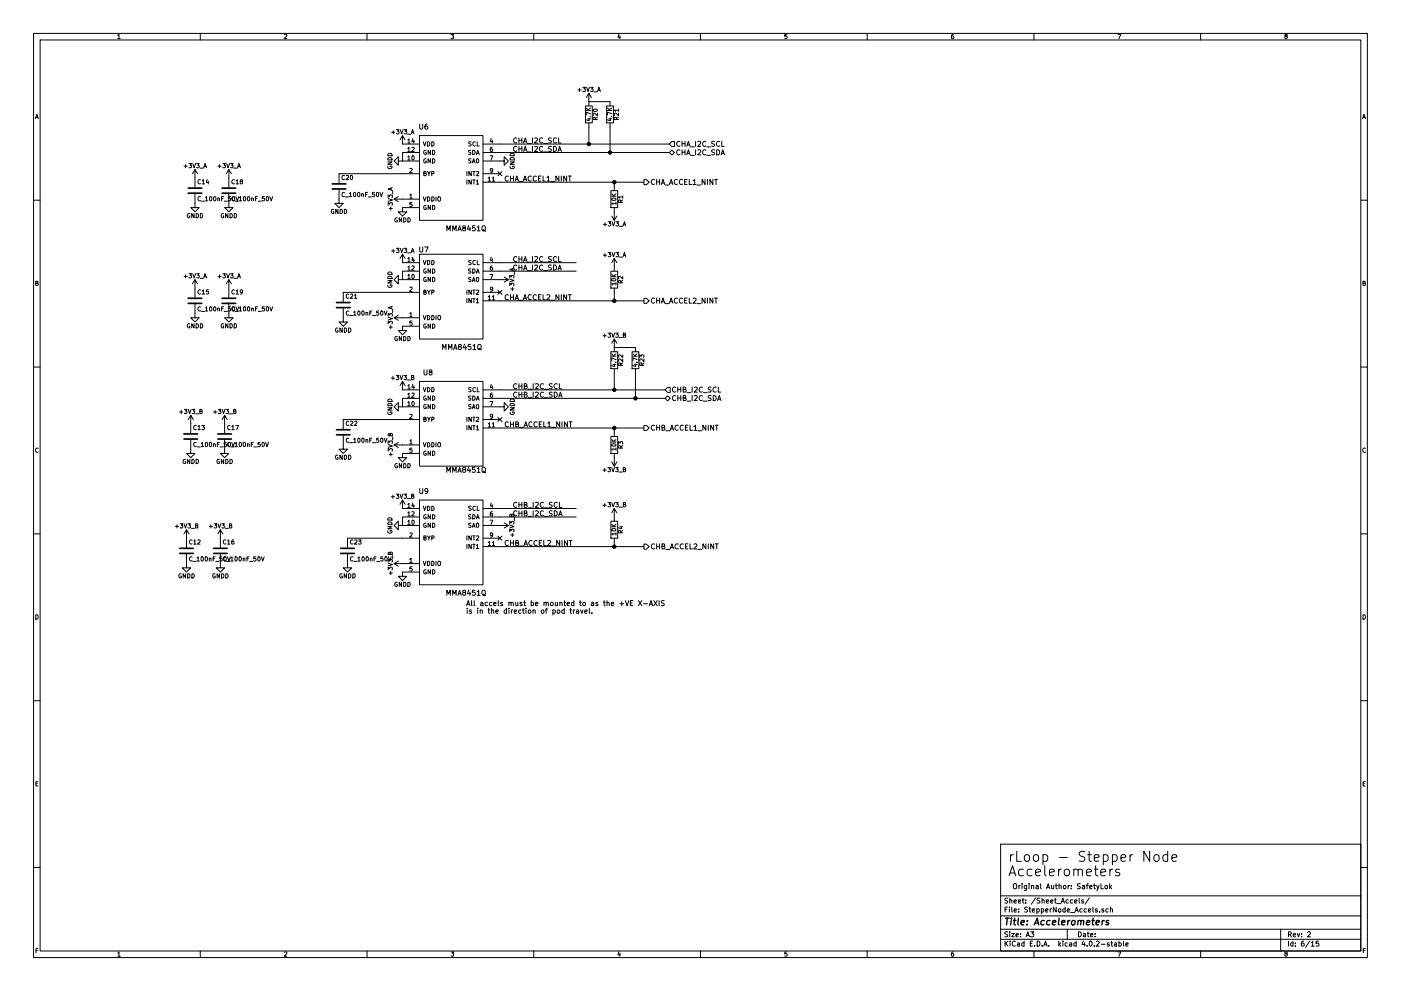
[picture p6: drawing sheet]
EESchema Schematic File Version 2
LIBS:rloopStepperNode-rescue
LIBS:power
LIBS:device
LIBS:transistors
LIBS:conn
LIBS:linear
LIBS:regul
LIBS:74xx
LIBS:cmos4000
LIBS:adc-dac
LIBS:memory
LIBS:xilinx
LIBS:microcontrollers
LIBS:dsp
LIBS:analog_switches
LIBS:motorola
LIBS:texas
LIBS:intel
LIBS:audio
LIBS:interface
LIBS:digital-audio
LIBS:philips
LIBS:display
LIBS:cypress
LIBS:siliconi
LIBS:opto
LIBS:atmel
LIBS:contrib
LIBS:valves
LIBS:rloop
LIBS:rloopStepperNode-cache
EELAYER 25 0
EELAYER END
$Descr A3 16535 11693
encoding utf-8
Sheet 6 15
Title "Accelerometers"
Date ""
Rev "2"
Comp ""
Comment1 ""
Comment2 ""
Comment3 ""
Comment4 ""
$EndDescr
Text Notes 11900 10350 0    118  ~ 0
rLoop - Stepper Node\nAccelerometers\n
Text Notes 11950 10500 0    60   ~ 0
Original Author: SafetyLok
$Comp
L MMA8451Q U6
U 1 1
P 4950 1600
F 0 "U6" H 5000 1700 60  0000 C CNN
F 1 "MMA8451Q" H 5500 500 60  0000 C CNN
F 2 "" H 4950 1600 60  0001 C CNN
F 3 "" H 4950 1600 60  0000 C CNN
	1    4950 1600
	1    0    0    -1  
$EndComp
Wire Wire Line
	5900 1700 7900 1700
Wire Wire Line
	5900 1800 7900 1800
Text Label 6050 1700 0    60   ~ 0
CHA_I2C_SCL
Text Label 6050 1800 0    60   ~ 0
CHA_I2C_SDA
Wire Wire Line
	5900 2150 7600 2150
Text Label 5950 2150 0    60   ~ 0
CHA_ACCEL1_NINT
$Comp
L MMA8451Q U7
U 1 1
P 4950 3000
F 0 "U7" H 5000 3050 60  0000 C CNN
F 1 "MMA8451Q" H 5450 1900 60  0000 C CNN
F 2 "" H 4950 3000 60  0001 C CNN
F 3 "" H 4950 3000 60  0000 C CNN
	1    4950 3000
	1    0    0    -1  
$EndComp
Wire Wire Line
	5900 3100 6800 3100
Wire Wire Line
	5900 3200 6800 3200
Text Label 6050 3100 0    60   ~ 0
CHA_I2C_SCL
Text Label 6050 3200 0    60   ~ 0
CHA_I2C_SDA
Text Label 5950 3550 0    60   ~ 0
CHA_ACCEL2_NINT
$Comp
L MMA8451Q U8
U 1 1
P 4950 4500
F 0 "U8" H 5050 4600 60  0000 C CNN
F 1 "MMA8451Q" H 5500 3450 60  0000 C CNN
F 2 "" H 4950 4500 60  0001 C CNN
F 3 "" H 4950 4500 60  0000 C CNN
	1    4950 4500
	1    0    0    -1  
$EndComp
Wire Wire Line
	5900 4600 7850 4600
Wire Wire Line
	5900 4700 7850 4700
Text Label 6050 4600 0    60   ~ 0
CHB_I2C_SCL
Text Label 6050 4700 0    60   ~ 0
CHB_I2C_SDA
Wire Wire Line
	5900 5050 7600 5050
Text Label 5950 5050 0    60   ~ 0
CHB_ACCEL1_NINT
$Comp
L MMA8451Q U9
U 1 1
P 4950 5900
F 0 "U9" H 5000 6000 60  0000 C CNN
F 1 "MMA8451Q" H 5500 4800 60  0000 C CNN
F 2 "" H 4950 5900 60  0001 C CNN
F 3 "" H 4950 5900 60  0000 C CNN
	1    4950 5900
	1    0    0    -1  
$EndComp
Wire Wire Line
	5900 6000 6800 6000
Wire Wire Line
	5900 6100 6800 6100
Text Label 6050 6000 0    60   ~ 0
CHB_I2C_SCL
Text Label 6050 6100 0    60   ~ 0
CHB_I2C_SDA
Wire Wire Line
	5900 6450 7600 6450
Text Label 5950 6450 0    60   ~ 0
CHB_ACCEL2_NINT
Text HLabel 7900 1700 2    60   Input ~ 0
CHA_I2C_SCL
Text HLabel 7900 1800 2    60   BiDi ~ 0
CHA_I2C_SDA
Text HLabel 7600 2150 2    60   Output ~ 0
CHA_ACCEL1_NINT
Text HLabel 7600 3550 2    60   Output ~ 0
CHA_ACCEL2_NINT
Text HLabel 7600 5050 2    60   Output ~ 0
CHB_ACCEL1_NINT
Text HLabel 7600 6450 2    60   Output ~ 0
CHB_ACCEL2_NINT
$Comp
L GNDD #PWR037
U 1 1
P 5900 4800
F 0 "#PWR037" H 5900 4550 50  0001 C CNN
F 1 "GNDD" H 5900 4650 50  0000 C CNN
F 2 "" H 5900 4800 50  0000 C CNN
F 3 "" H 5900 4800 50  0000 C CNN
	1    5900 4800
	0    -1   -1   0   
$EndComp
$Comp
L GNDD #PWR038
U 1 1
P 5900 1900
F 0 "#PWR038" H 5900 1650 50  0001 C CNN
F 1 "GNDD" H 5900 1750 50  0000 C CNN
F 2 "" H 5900 1900 50  0000 C CNN
F 3 "" H 5900 1900 50  0000 C CNN
	1    5900 1900
	0    -1   -1   0   
$EndComp
Text HLabel 7850 4600 2    60   Input ~ 0
CHB_I2C_SCL
Text HLabel 7850 4700 2    60   BiDi ~ 0
CHB_I2C_SDA
$Comp
L +3V3_A #PWR039
U 1 1
P 5900 3300
F 0 "#PWR039" H 5900 3150 50  0001 C CNN
F 1 "+3V3_A" H 5900 3440 50  0000 C CNN
F 2 "" H 5900 3300 60  0000 C CNN
F 3 "" H 5900 3300 60  0000 C CNN
	1    5900 3300
	0    1    1    0   
$EndComp
$Comp
L +3V3_A #PWR040
U 1 1
P 4750 3100
F 0 "#PWR040" H 4750 2950 50  0001 C CNN
F 1 "+3V3_A" H 4750 3240 50  0000 C CNN
F 2 "" H 4750 3100 60  0000 C CNN
F 3 "" H 4750 3100 60  0000 C CNN
	1    4750 3100
	1    0    0    -1  
$EndComp
$Comp
L +3V3_A #PWR041
U 1 1
P 4750 1700
F 0 "#PWR041" H 4750 1550 50  0001 C CNN
F 1 "+3V3_A" H 4750 1840 50  0000 C CNN
F 2 "" H 4750 1700 60  0000 C CNN
F 3 "" H 4750 1700 60  0000 C CNN
	1    4750 1700
	1    0    0    -1  
$EndComp
$Comp
L +3V3_A #PWR042
U 1 1
P 4750 2350
F 0 "#PWR042" H 4750 2200 50  0001 C CNN
F 1 "+3V3_A" H 4750 2490 50  0000 C CNN
F 2 "" H 4750 2350 60  0000 C CNN
F 3 "" H 4750 2350 60  0000 C CNN
	1    4750 2350
	0    -1   -1   0   
$EndComp
$Comp
L +3V3_A #PWR043
U 1 1
P 4750 3750
F 0 "#PWR043" H 4750 3600 50  0001 C CNN
F 1 "+3V3_A" H 4750 3890 50  0000 C CNN
F 2 "" H 4750 3750 60  0000 C CNN
F 3 "" H 4750 3750 60  0000 C CNN
	1    4750 3750
	0    -1   -1   0   
$EndComp
$Comp
L GNDD #PWR044
U 1 1
P 4750 2450
F 0 "#PWR044" H 4750 2200 50  0001 C CNN
F 1 "GNDD" H 4750 2300 50  0000 C CNN
F 2 "" H 4750 2450 50  0000 C CNN
F 3 "" H 4750 2450 50  0000 C CNN
	1    4750 2450
	1    0    0    -1  
$EndComp
$Comp
L GNDD #PWR045
U 1 1
P 4750 1900
F 0 "#PWR045" H 4750 1650 50  0001 C CNN
F 1 "GNDD" H 4750 1750 50  0000 C CNN
F 2 "" H 4750 1900 50  0000 C CNN
F 3 "" H 4750 1900 50  0000 C CNN
	1    4750 1900
	0    1    1    0   
$EndComp
$Comp
L GNDD #PWR046
U 1 1
P 4750 3300
F 0 "#PWR046" H 4750 3050 50  0001 C CNN
F 1 "GNDD" H 4750 3150 50  0000 C CNN
F 2 "" H 4750 3300 50  0000 C CNN
F 3 "" H 4750 3300 50  0000 C CNN
	1    4750 3300
	0    1    1    0   
$EndComp
Wire Wire Line
	4750 1800 4750 1900
Wire Wire Line
	4750 3200 4750 3300
$Comp
L GNDD #PWR047
U 1 1
P 4750 3850
F 0 "#PWR047" H 4750 3600 50  0001 C CNN
F 1 "GNDD" H 4750 3700 50  0000 C CNN
F 2 "" H 4750 3850 50  0000 C CNN
F 3 "" H 4750 3850 50  0000 C CNN
	1    4750 3850
	1    0    0    -1  
$EndComp
$Comp
L GNDD #PWR048
U 1 1
P 4750 5350
F 0 "#PWR048" H 4750 5100 50  0001 C CNN
F 1 "GNDD" H 4750 5200 50  0000 C CNN
F 2 "" H 4750 5350 50  0000 C CNN
F 3 "" H 4750 5350 50  0000 C CNN
	1    4750 5350
	1    0    0    -1  
$EndComp
$Comp
L GNDD #PWR049
U 1 1
P 4750 6750
F 0 "#PWR049" H 4750 6500 50  0001 C CNN
F 1 "GNDD" H 4750 6600 50  0000 C CNN
F 2 "" H 4750 6750 50  0000 C CNN
F 3 "" H 4750 6750 50  0000 C CNN
	1    4750 6750
	1    0    0    -1  
$EndComp
$Comp
L GNDD #PWR050
U 1 1
P 4750 4800
F 0 "#PWR050" H 4750 4550 50  0001 C CNN
F 1 "GNDD" H 4750 4650 50  0000 C CNN
F 2 "" H 4750 4800 50  0000 C CNN
F 3 "" H 4750 4800 50  0000 C CNN
	1    4750 4800
	0    1    1    0   
$EndComp
$Comp
L GNDD #PWR051
U 1 1
P 4750 6200
F 0 "#PWR051" H 4750 5950 50  0001 C CNN
F 1 "GNDD" H 4750 6050 50  0000 C CNN
F 2 "" H 4750 6200 50  0000 C CNN
F 3 "" H 4750 6200 50  0000 C CNN
	1    4750 6200
	0    1    1    0   
$EndComp
$Comp
L +3V3_B #PWR052
U 1 1
P 4750 4600
F 0 "#PWR052" H 4750 4450 50  0001 C CNN
F 1 "+3V3_B" H 4750 4740 50  0000 C CNN
F 2 "" H 4750 4600 60  0000 C CNN
F 3 "" H 4750 4600 60  0000 C CNN
	1    4750 4600
	1    0    0    -1  
$EndComp
$Comp
L +3V3_B #PWR053
U 1 1
P 4750 5250
F 0 "#PWR053" H 4750 5100 50  0001 C CNN
F 1 "+3V3_B" H 4750 5390 50  0000 C CNN
F 2 "" H 4750 5250 60  0000 C CNN
F 3 "" H 4750 5250 60  0000 C CNN
	1    4750 5250
	0    -1   -1   0   
$EndComp
$Comp
L +3V3_B #PWR054
U 1 1
P 4750 6650
F 0 "#PWR054" H 4750 6500 50  0001 C CNN
F 1 "+3V3_B" H 4750 6790 50  0000 C CNN
F 2 "" H 4750 6650 60  0000 C CNN
F 3 "" H 4750 6650 60  0000 C CNN
	1    4750 6650
	0    -1   -1   0   
$EndComp
$Comp
L +3V3_B #PWR055
U 1 1
P 7250 6100
F 0 "#PWR055" H 7250 5950 50  0001 C CNN
F 1 "+3V3_B" H 7250 6240 50  0000 C CNN
F 2 "" H 7250 6100 60  0000 C CNN
F 3 "" H 7250 6100 60  0000 C CNN
	1    7250 6100
	1    0    0    -1  
$EndComp
$Comp
L +3V3_B #PWR056
U 1 1
P 7250 5400
F 0 "#PWR056" H 7250 5250 50  0001 C CNN
F 1 "+3V3_B" H 7250 5540 50  0000 C CNN
F 2 "" H 7250 5400 60  0000 C CNN
F 3 "" H 7250 5400 60  0000 C CNN
	1    7250 5400
	-1   0    0    1   
$EndComp
$Comp
L +3V3_B #PWR057
U 1 1
P 4750 6000
F 0 "#PWR057" H 4750 5850 50  0001 C CNN
F 1 "+3V3_B" H 4750 6140 50  0000 C CNN
F 2 "" H 4750 6000 60  0000 C CNN
F 3 "" H 4750 6000 60  0000 C CNN
	1    4750 6000
	1    0    0    -1  
$EndComp
Wire Wire Line
	4750 6100 4750 6200
Wire Wire Line
	4750 4700 4750 4800
$Comp
L +3V3_A #PWR058
U 1 1
P 7250 3150
F 0 "#PWR058" H 7250 3000 50  0001 C CNN
F 1 "+3V3_A" H 7250 3290 50  0000 C CNN
F 2 "" H 7250 3150 60  0000 C CNN
F 3 "" H 7250 3150 60  0000 C CNN
	1    7250 3150
	1    0    0    -1  
$EndComp
$Comp
L +3V3_A #PWR059
U 1 1
P 7250 2500
F 0 "#PWR059" H 7250 2350 50  0001 C CNN
F 1 "+3V3_A" H 7250 2640 50  0000 C CNN
F 2 "" H 7250 2500 60  0000 C CNN
F 3 "" H 7250 2500 60  0000 C CNN
	1    7250 2500
	-1   0    0    1   
$EndComp
$Comp
L GNDD #PWR060
U 1 1
P 4050 5250
F 0 "#PWR060" H 4050 5000 50  0001 C CNN
F 1 "GNDD" H 4050 5100 50  0000 C CNN
F 2 "" H 4050 5250 50  0000 C CNN
F 3 "" H 4050 5250 50  0000 C CNN
	1    4050 5250
	1    0    0    -1  
$EndComp
$Comp
L GNDD #PWR061
U 1 1
P 4100 6650
F 0 "#PWR061" H 4100 6400 50  0001 C CNN
F 1 "GNDD" H 4100 6500 50  0000 C CNN
F 2 "" H 4100 6650 50  0000 C CNN
F 3 "" H 4100 6650 50  0000 C CNN
	1    4100 6650
	1    0    0    -1  
$EndComp
$Comp
L GNDD #PWR062
U 1 1
P 4000 2350
F 0 "#PWR062" H 4000 2100 50  0001 C CNN
F 1 "GNDD" H 4000 2200 50  0000 C CNN
F 2 "" H 4000 2350 50  0000 C CNN
F 3 "" H 4000 2350 50  0000 C CNN
	1    4000 2350
	1    0    0    -1  
$EndComp
$Comp
L GNDD #PWR063
U 1 1
P 4050 3750
F 0 "#PWR063" H 4050 3500 50  0001 C CNN
F 1 "GNDD" H 4050 3600 50  0000 C CNN
F 2 "" H 4050 3750 50  0000 C CNN
F 3 "" H 4050 3750 50  0000 C CNN
	1    4050 3750
	1    0    0    -1  
$EndComp
Wire Wire Line
	4750 2050 4000 2050
Wire Wire Line
	4750 3450 4050 3450
Wire Wire Line
	4750 4950 4050 4950
Wire Wire Line
	4750 6350 4100 6350
$Comp
L +3V3_B #PWR064
U 1 1
P 5900 6200
F 0 "#PWR064" H 5900 6050 50  0001 C CNN
F 1 "+3V3_B" H 5900 6340 50  0000 C CNN
F 2 "" H 5900 6200 60  0000 C CNN
F 3 "" H 5900 6200 60  0000 C CNN
	1    5900 6200
	0    1    1    0   
$EndComp
$Comp
L GNDD #PWR065
U 1 1
P 2600 6650
F 0 "#PWR065" H 2600 6400 50  0001 C CNN
F 1 "GNDD" H 2600 6500 50  0000 C CNN
F 2 "" H 2600 6650 50  0000 C CNN
F 3 "" H 2600 6650 50  0000 C CNN
	1    2600 6650
	1    0    0    -1  
$EndComp
$Comp
L +3V3_B #PWR066
U 1 1
P 2600 6350
F 0 "#PWR066" H 2600 6200 50  0001 C CNN
F 1 "+3V3_B" H 2600 6490 50  0000 C CNN
F 2 "" H 2600 6350 60  0000 C CNN
F 3 "" H 2600 6350 60  0000 C CNN
	1    2600 6350
	1    0    0    -1  
$EndComp
$Comp
L GNDD #PWR067
U 1 1
P 2200 6650
F 0 "#PWR067" H 2200 6400 50  0001 C CNN
F 1 "GNDD" H 2200 6500 50  0000 C CNN
F 2 "" H 2200 6650 50  0000 C CNN
F 3 "" H 2200 6650 50  0000 C CNN
	1    2200 6650
	1    0    0    -1  
$EndComp
$Comp
L +3V3_B #PWR068
U 1 1
P 2200 6350
F 0 "#PWR068" H 2200 6200 50  0001 C CNN
F 1 "+3V3_B" H 2200 6490 50  0000 C CNN
F 2 "" H 2200 6350 60  0000 C CNN
F 3 "" H 2200 6350 60  0000 C CNN
	1    2200 6350
	1    0    0    -1  
$EndComp
$Comp
L GNDD #PWR069
U 1 1
P 2650 5300
F 0 "#PWR069" H 2650 5050 50  0001 C CNN
F 1 "GNDD" H 2650 5150 50  0000 C CNN
F 2 "" H 2650 5300 50  0000 C CNN
F 3 "" H 2650 5300 50  0000 C CNN
	1    2650 5300
	1    0    0    -1  
$EndComp
$Comp
L +3V3_B #PWR070
U 1 1
P 2650 5000
F 0 "#PWR070" H 2650 4850 50  0001 C CNN
F 1 "+3V3_B" H 2650 5140 50  0000 C CNN
F 2 "" H 2650 5000 60  0000 C CNN
F 3 "" H 2650 5000 60  0000 C CNN
	1    2650 5000
	1    0    0    -1  
$EndComp
$Comp
L GNDD #PWR071
U 1 1
P 2250 5300
F 0 "#PWR071" H 2250 5050 50  0001 C CNN
F 1 "GNDD" H 2250 5150 50  0000 C CNN
F 2 "" H 2250 5300 50  0000 C CNN
F 3 "" H 2250 5300 50  0000 C CNN
	1    2250 5300
	1    0    0    -1  
$EndComp
$Comp
L +3V3_B #PWR072
U 1 1
P 2250 5000
F 0 "#PWR072" H 2250 4850 50  0001 C CNN
F 1 "+3V3_B" H 2250 5140 50  0000 C CNN
F 2 "" H 2250 5000 60  0000 C CNN
F 3 "" H 2250 5000 60  0000 C CNN
	1    2250 5000
	1    0    0    -1  
$EndComp
$Comp
L GNDD #PWR073
U 1 1
P 2700 3700
F 0 "#PWR073" H 2700 3450 50  0001 C CNN
F 1 "GNDD" H 2700 3550 50  0000 C CNN
F 2 "" H 2700 3700 50  0000 C CNN
F 3 "" H 2700 3700 50  0000 C CNN
	1    2700 3700
	1    0    0    -1  
$EndComp
$Comp
L GNDD #PWR074
U 1 1
P 2300 3700
F 0 "#PWR074" H 2300 3450 50  0001 C CNN
F 1 "GNDD" H 2300 3550 50  0000 C CNN
F 2 "" H 2300 3700 50  0000 C CNN
F 3 "" H 2300 3700 50  0000 C CNN
	1    2300 3700
	1    0    0    -1  
$EndComp
$Comp
L +3V3_A #PWR075
U 1 1
P 2300 3400
F 0 "#PWR075" H 2300 3250 50  0001 C CNN
F 1 "+3V3_A" H 2300 3540 50  0000 C CNN
F 2 "" H 2300 3400 60  0000 C CNN
F 3 "" H 2300 3400 60  0000 C CNN
	1    2300 3400
	1    0    0    -1  
$EndComp
$Comp
L +3V3_A #PWR076
U 1 1
P 2700 3400
F 0 "#PWR076" H 2700 3250 50  0001 C CNN
F 1 "+3V3_A" H 2700 3540 50  0000 C CNN
F 2 "" H 2700 3400 60  0000 C CNN
F 3 "" H 2700 3400 60  0000 C CNN
	1    2700 3400
	1    0    0    -1  
$EndComp
$Comp
L GNDD #PWR077
U 1 1
P 2700 2400
F 0 "#PWR077" H 2700 2150 50  0001 C CNN
F 1 "GNDD" H 2700 2250 50  0000 C CNN
F 2 "" H 2700 2400 50  0000 C CNN
F 3 "" H 2700 2400 50  0000 C CNN
	1    2700 2400
	1    0    0    -1  
$EndComp
$Comp
L GNDD #PWR078
U 1 1
P 2300 2400
F 0 "#PWR078" H 2300 2150 50  0001 C CNN
F 1 "GNDD" H 2300 2250 50  0000 C CNN
F 2 "" H 2300 2400 50  0000 C CNN
F 3 "" H 2300 2400 50  0000 C CNN
	1    2300 2400
	1    0    0    -1  
$EndComp
$Comp
L +3V3_A #PWR079
U 1 1
P 2300 2100
F 0 "#PWR079" H 2300 1950 50  0001 C CNN
F 1 "+3V3_A" H 2300 2240 50  0000 C CNN
F 2 "" H 2300 2100 60  0000 C CNN
F 3 "" H 2300 2100 60  0000 C CNN
	1    2300 2100
	1    0    0    -1  
$EndComp
$Comp
L +3V3_A #PWR080
U 1 1
P 2700 2100
F 0 "#PWR080" H 2700 1950 50  0001 C CNN
F 1 "+3V3_A" H 2700 2240 50  0000 C CNN
F 2 "" H 2700 2100 60  0000 C CNN
F 3 "" H 2700 2100 60  0000 C CNN
	1    2700 2100
	1    0    0    -1  
$EndComp
Text Notes 5500 7250 0    60   ~ 0
All accels must be mounted to as the +VE X-AXIS \nis in the direction of pod travel.\n
$Comp
L C_100nF_50V C12
U 1 1
P 2200 6500
F 0 "C12" H 2225 6600 50  0000 L CNN
F 1 "C_100nF_50V" H 2225 6400 50  0000 L CNN
F 2 "RLOOP_FOOTPRINTS:rLoop_C_0603" H 2238 6350 50  0001 C CNN
F 3 "" H 2200 6500 50  0000 C CNN
	1    2200 6500
	1    0    0    -1  
$EndComp
$Comp
L C_100nF_50V C16
U 1 1
P 2600 6500
F 0 "C16" H 2625 6600 50  0000 L CNN
F 1 "C_100nF_50V" H 2625 6400 50  0000 L CNN
F 2 "RLOOP_FOOTPRINTS:rLoop_C_0603" H 2638 6350 50  0001 C CNN
F 3 "" H 2600 6500 50  0000 C CNN
	1    2600 6500
	1    0    0    -1  
$EndComp
$Comp
L C_100nF_50V C13
U 1 1
P 2250 5150
F 0 "C13" H 2275 5250 50  0000 L CNN
F 1 "C_100nF_50V" H 2275 5050 50  0000 L CNN
F 2 "RLOOP_FOOTPRINTS:rLoop_C_0603" H 2288 5000 50  0001 C CNN
F 3 "" H 2250 5150 50  0000 C CNN
	1    2250 5150
	1    0    0    -1  
$EndComp
$Comp
L C_100nF_50V C17
U 1 1
P 2650 5150
F 0 "C17" H 2675 5250 50  0000 L CNN
F 1 "C_100nF_50V" H 2675 5050 50  0000 L CNN
F 2 "RLOOP_FOOTPRINTS:rLoop_C_0603" H 2688 5000 50  0001 C CNN
F 3 "" H 2650 5150 50  0000 C CNN
	1    2650 5150
	1    0    0    -1  
$EndComp
$Comp
L C_100nF_50V C15
U 1 1
P 2300 3550
F 0 "C15" H 2325 3650 50  0000 L CNN
F 1 "C_100nF_50V" H 2325 3450 50  0000 L CNN
F 2 "RLOOP_FOOTPRINTS:rLoop_C_0603" H 2338 3400 50  0001 C CNN
F 3 "" H 2300 3550 50  0000 C CNN
	1    2300 3550
	1    0    0    -1  
$EndComp
$Comp
L C_100nF_50V C19
U 1 1
P 2700 3550
F 0 "C19" H 2725 3650 50  0000 L CNN
F 1 "C_100nF_50V" H 2725 3450 50  0000 L CNN
F 2 "RLOOP_FOOTPRINTS:rLoop_C_0603" H 2738 3400 50  0001 C CNN
F 3 "" H 2700 3550 50  0000 C CNN
	1    2700 3550
	1    0    0    -1  
$EndComp
$Comp
L C_100nF_50V C14
U 1 1
P 2300 2250
F 0 "C14" H 2325 2350 50  0000 L CNN
F 1 "C_100nF_50V" H 2325 2150 50  0000 L CNN
F 2 "RLOOP_FOOTPRINTS:rLoop_C_0603" H 2338 2100 50  0001 C CNN
F 3 "" H 2300 2250 50  0000 C CNN
	1    2300 2250
	1    0    0    -1  
$EndComp
$Comp
L C_100nF_50V C18
U 1 1
P 2700 2250
F 0 "C18" H 2725 2350 50  0000 L CNN
F 1 "C_100nF_50V" H 2725 2150 50  0000 L CNN
F 2 "RLOOP_FOOTPRINTS:rLoop_C_0603" H 2738 2100 50  0001 C CNN
F 3 "" H 2700 2250 50  0000 C CNN
	1    2700 2250
	1    0    0    -1  
$EndComp
$Comp
L C_100nF_50V C20
U 1 1
P 4000 2200
F 0 "C20" H 4025 2300 50  0000 L CNN
F 1 "C_100nF_50V" H 4025 2100 50  0000 L CNN
F 2 "RLOOP_FOOTPRINTS:rLoop_C_0603" H 4038 2050 50  0001 C CNN
F 3 "" H 4000 2200 50  0000 C CNN
	1    4000 2200
	1    0    0    -1  
$EndComp
$Comp
L C_100nF_50V C21
U 1 1
P 4050 3600
F 0 "C21" H 4075 3700 50  0000 L CNN
F 1 "C_100nF_50V" H 4075 3500 50  0000 L CNN
F 2 "RLOOP_FOOTPRINTS:rLoop_C_0603" H 4088 3450 50  0001 C CNN
F 3 "" H 4050 3600 50  0000 C CNN
	1    4050 3600
	1    0    0    -1  
$EndComp
$Comp
L C_100nF_50V C22
U 1 1
P 4050 5100
F 0 "C22" H 4075 5200 50  0000 L CNN
F 1 "C_100nF_50V" H 4075 5000 50  0000 L CNN
F 2 "RLOOP_FOOTPRINTS:rLoop_C_0603" H 4088 4950 50  0001 C CNN
F 3 "" H 4050 5100 50  0000 C CNN
	1    4050 5100
	1    0    0    -1  
$EndComp
$Comp
L C_100nF_50V C23
U 1 1
P 4100 6500
F 0 "C23" H 4125 6600 50  0000 L CNN
F 1 "C_100nF_50V" H 4125 6400 50  0000 L CNN
F 2 "RLOOP_FOOTPRINTS:rLoop_C_0603" H 4138 6350 50  0001 C CNN
F 3 "" H 4100 6500 50  0000 C CNN
	1    4100 6500
	1    0    0    -1  
$EndComp
$Comp
L 10K R1
U 1 1
P 7250 2350
F 0 "R1" V 7330 2350 50  0000 C CNN
F 1 "10K" V 7250 2350 50  0000 C CNN
F 2 "RLOOP_FOOTPRINTS:rLoop_R_0603" V 7180 2350 50  0001 C CNN
F 3 "" H 7250 2350 50  0000 C CNN
	1    7250 2350
	1    0    0    -1  
$EndComp
$Comp
L 10K R2
U 1 1
P 7250 3300
F 0 "R2" V 7330 3300 50  0000 C CNN
F 1 "10K" V 7250 3300 50  0000 C CNN
F 2 "RLOOP_FOOTPRINTS:rLoop_R_0603" V 7180 3300 50  0001 C CNN
F 3 "" H 7250 3300 50  0000 C CNN
	1    7250 3300
	1    0    0    -1  
$EndComp
$Comp
L 10K R3
U 1 1
P 7250 5250
F 0 "R3" V 7330 5250 50  0000 C CNN
F 1 "10K" V 7250 5250 50  0000 C CNN
F 2 "RLOOP_FOOTPRINTS:rLoop_R_0603" V 7180 5250 50  0001 C CNN
F 3 "" H 7250 5250 50  0000 C CNN
	1    7250 5250
	1    0    0    -1  
$EndComp
$Comp
L 10K R4
U 1 1
P 7250 6250
F 0 "R4" V 7330 6250 50  0000 C CNN
F 1 "10K" V 7250 6250 50  0000 C CNN
F 2 "RLOOP_FOOTPRINTS:rLoop_R_0603" V 7180 6250 50  0001 C CNN
F 3 "" H 7250 6250 50  0000 C CNN
	1    7250 6250
	1    0    0    -1  
$EndComp
$Comp
L 4.7K R20
U 1 1
P 6950 1350
F 0 "R20" V 7030 1350 50  0000 C CNN
F 1 "4.7K" V 6950 1350 50  0000 C CNN
F 2 "RLOOP_FOOTPRINTS:rLoop_R_0603" V 6880 1350 50  0001 C CNN
F 3 "" H 6950 1350 50  0000 C CNN
	1    6950 1350
	1    0    0    -1  
$EndComp
$Comp
L 4.7K R21
U 1 1
P 7200 1350
F 0 "R21" V 7280 1350 50  0000 C CNN
F 1 "4.7K" V 7200 1350 50  0000 C CNN
F 2 "RLOOP_FOOTPRINTS:rLoop_R_0603" V 7130 1350 50  0001 C CNN
F 3 "" H 7200 1350 50  0000 C CNN
	1    7200 1350
	1    0    0    -1  
$EndComp
$Comp
L +3V3_A #PWR081
U 1 1
P 6950 1200
F 0 "#PWR081" H 6950 1050 50  0001 C CNN
F 1 "+3V3_A" H 6950 1340 50  0000 C CNN
F 2 "" H 6950 1200 60  0000 C CNN
F 3 "" H 6950 1200 60  0000 C CNN
	1    6950 1200
	1    0    0    -1  
$EndComp
Wire Wire Line
	6950 1200 7200 1200
Wire Wire Line
	6950 1500 6950 1700
Connection ~ 6950 1700
Wire Wire Line
	7200 1500 7200 1800
Connection ~ 7200 1800
$Comp
L 4.7K R22
U 1 1
P 7250 4250
F 0 "R22" V 7330 4250 50  0000 C CNN
F 1 "4.7K" V 7250 4250 50  0000 C CNN
F 2 "RLOOP_FOOTPRINTS:rLoop_R_0603" V 7180 4250 50  0001 C CNN
F 3 "" H 7250 4250 50  0000 C CNN
	1    7250 4250
	1    0    0    -1  
$EndComp
$Comp
L 4.7K R23
U 1 1
P 7500 4250
F 0 "R23" V 7580 4250 50  0000 C CNN
F 1 "4.7K" V 7500 4250 50  0000 C CNN
F 2 "RLOOP_FOOTPRINTS:rLoop_R_0603" V 7430 4250 50  0001 C CNN
F 3 "" H 7500 4250 50  0000 C CNN
	1    7500 4250
	1    0    0    -1  
$EndComp
Wire Wire Line
	7250 4100 7500 4100
Wire Wire Line
	7250 4400 7250 4600
Connection ~ 7250 4600
Wire Wire Line
	7500 4400 7500 4700
Connection ~ 7500 4700
$Comp
L +3V3_B #PWR082
U 1 1
P 7250 4100
F 0 "#PWR082" H 7250 3950 50  0001 C CNN
F 1 "+3V3_B" H 7250 4240 50  0000 C CNN
F 2 "" H 7250 4100 60  0000 C CNN
F 3 "" H 7250 4100 60  0000 C CNN
	1    7250 4100
	1    0    0    -1  
$EndComp
Wire Wire Line
	5900 3550 7600 3550
Wire Wire Line
	7250 3450 7250 3550
Connection ~ 7250 3550
NoConn ~ 5900 3450
Wire Wire Line
	7250 6400 7250 6450
Connection ~ 7250 6450
Wire Wire Line
	7250 2200 7250 2150
Connection ~ 7250 2150
NoConn ~ 5900 2050
NoConn ~ 5900 4950
NoConn ~ 5900 6350
Wire Wire Line
	7250 5100 7250 5050
Connection ~ 7250 5050
$EndSCHEMATC
